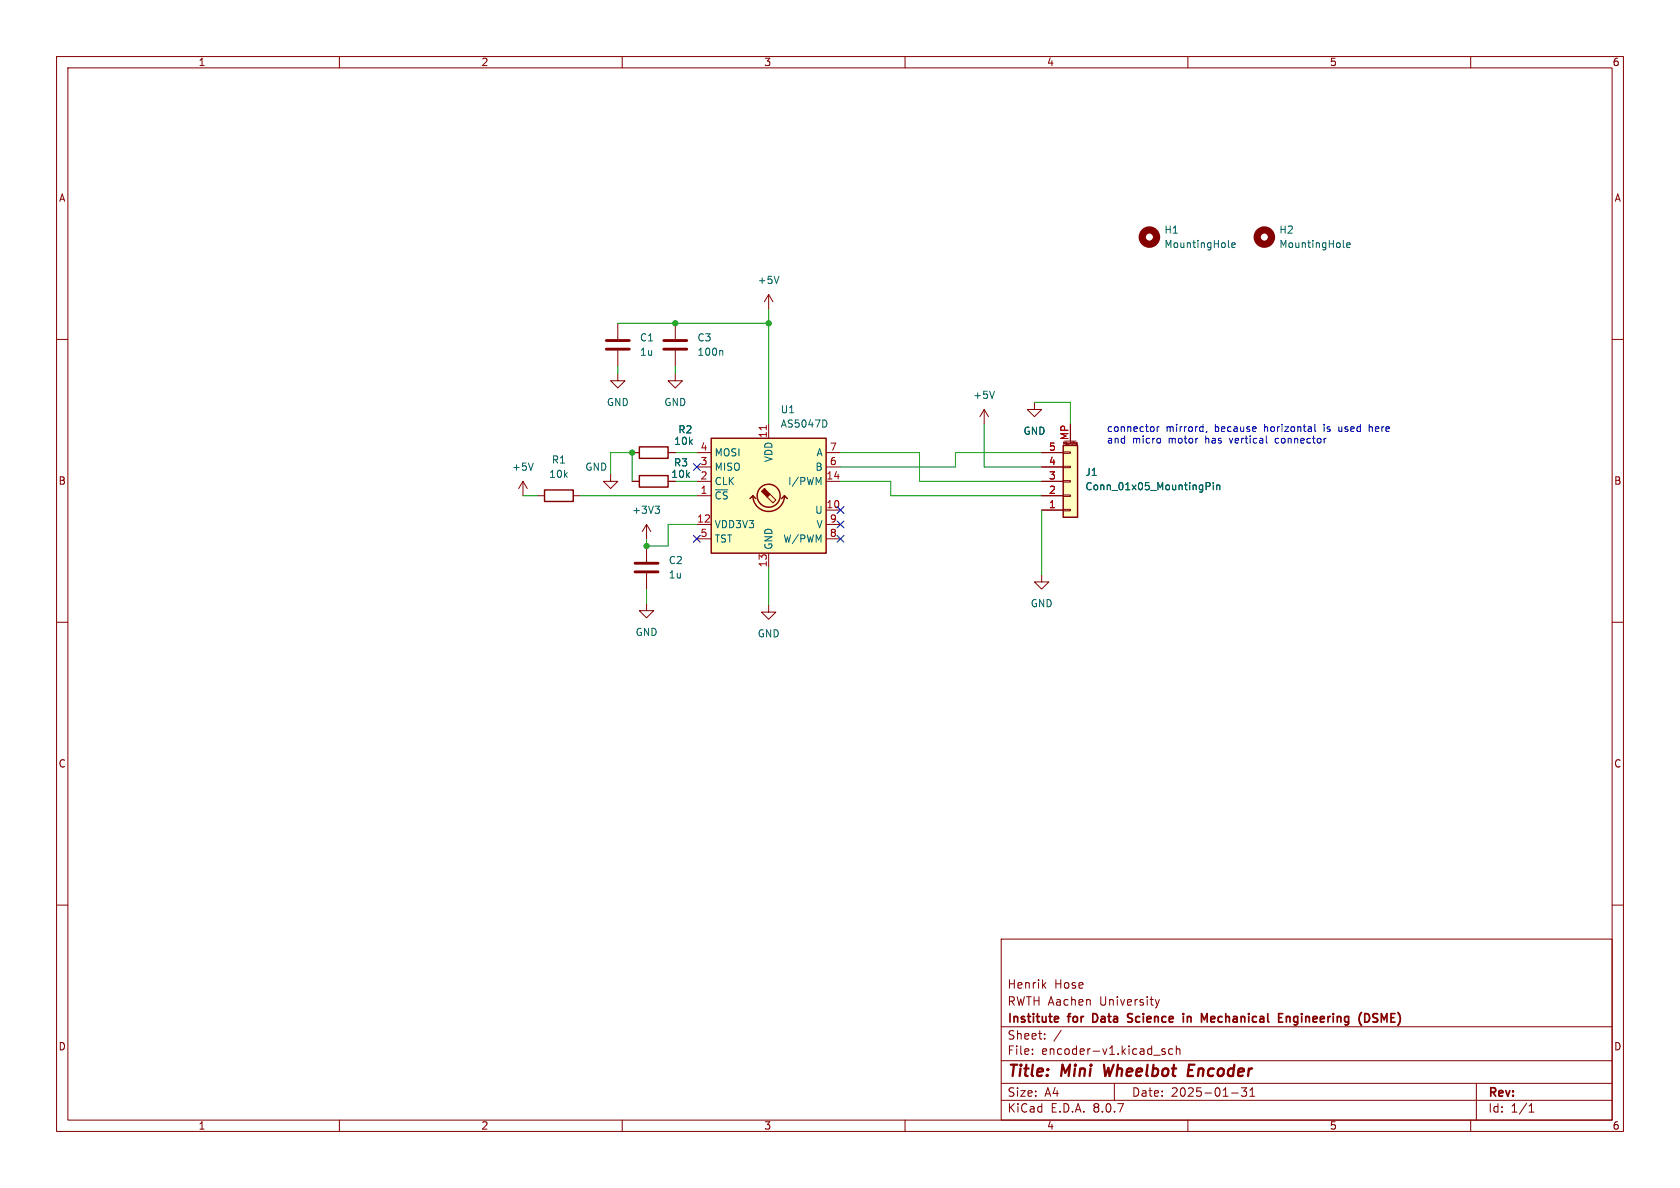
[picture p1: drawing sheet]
<svg xmlns="http://www.w3.org/2000/svg" width="297mm" height="210mm" viewBox="0 0 297 210" stroke-linecap="round" stroke-linejoin="round" font-family="sans-serif">
<g fill="none" stroke="#840000" stroke-width=".18">
<path d="M10 10h277v190h-277zM12 12h273v186h-273zM60 10v2M110 10v2M160 10v2M210 10v2M260 10v2M135.9 52.1l-.8 1.2M135.9 52.1v2.5M135.9 52.1l.8 1.2M10 60h2M174 72.4l-.8 1.3"/>
<path d="M174 72.4v2.5M174 72.4l.8 1.3M182.9 71.1v1.3h1.2l-1.2 1.3-1.3-1.3h1.3M285 60h2M92.5 85.1l-.8 1.3M92.5 85.1v2.5M92.5 85.1l.7 1.3M95 87.6h1.3M101.3 87.6h1.3M107.9 83.8v1.3h1.3l-1.3 1.3-1.2-1.3h1.2M111.8 85.1h1.2M111.8 80h1.2"/>
<path d="M114.3 92.7l-.8 1.3M114.3 92.7v2.6M114.3 96.5v2.8M114.3 92.7l.8 1.3M118.1 85.1h1.3M118.1 80h1.3M10 110h2M114.3 106.7v1.3h1.3l-1.3 1.2-1.3-1.2h1.3M114.3 101.3v2.8M135.9 106.9v1.3h1.3l-1.3 1.3-1.3-1.3h1.3M184.1 101.6v1.3h1.3l-1.3 1.2-1.2-1.2h1.2M285 110h2"/>
<path d="M10 160h2M177 166h108v32h-108zM184.5 174.1l.4 .6M184.9 173.7l-.6 .6M204.2 176.7l.4 1M204.6 177.7l-.1 .4-.3 .1M205 176.7l-.4 1M285 160h2M60 198v2M110 198v2M160 198v2M177 194.5h108"/>
<path d="M177 191.5h108M177 187.5h108M177 181.5h108M182.5 186.3v.1M182.5 185.5v.1M184.7 183.6v.1M184.7 182.8v.1M187.6 182.1l-1.3 2M197 191.5v3M204 186.5h1.1M206 185.5l-.4-.1-.2 .2 .1 .2 .5 .2v.3h-.6M207.3 185.5l-.4-.1-.3 .3v.4l.1 .2h.6"/>
<path d="M208 185.5l.2-.1 .3 .1 .1 .9M208 184.9v1.5M210 198v2M217.7 193.2h1.2M219.5 192.3h.9l-.5 .6 .4 .1v.7l-.2 .1h-.4l-.2-.1M221 193.8h.8M221 192.7l.4-.4v1.5M260 198v2M261 191.5v6.5M270.3 196.6h.9M270.3 195.5l.4-.4v1.5"/>
</g>
<path d="M195.2 188.2l.2 2 .6-1.4M210.1 189.2h.7M211.2 188.2h-1l-.2 2h.9" fill="none" stroke="#840000" stroke-width=".4"/>
<g fill="none" stroke="#840000" stroke-width=".3">
<path d="M186.6 179.7l.5 .1v.2l-.7 .2M193.6 179.2h-.4v1.5h.4M200.2 179.3l-.6-.1-.3 .3 .2 .3 .6 .2M209.2 179.2v.1M209.9 179.7v1M210.5 179.8l-.4-.1-.2 .1M214.6 179.7h-.3l-.2 .2v.7l.5 .1M226.1 179.2h.7M227.4 179.8l.2-.1 .4 .1 .1 .9M227.4 179.7v1M241.6 179.2a.81 .81 0 0 1 .5 .7 .81 .81 0 0 1-.5 .8M243.3 179.2h-.3l-.3 .3 .1 .3 .5 .2"/>
<path d="M187.1 180.6l-.5 .1M199.3 180.6h.8M214.8 180l-.7 .2M226.1 180.7h.7M242.7 180.6l.6 .1"/>
</g>
<circle cx="203.2" cy="41.9" r="1.27" fill="none" stroke="#840000" stroke-width="1.3"/>
<path d="M137.7 48.8l-.4 1.3M217.2 43.6l.1 .2M217.8 43.3l.6-.1-.1-.2-.4-.1-.1 .2v.6h.5M175.8 69.2l-.4 1.2M94.3 81.9l-.5 1.2M115.8 89.5h.8l-.4 .5M116.4 90l.2 .2v.3l-.2 .2" fill="none" stroke="#006464" stroke-width=".18"/>
<path d="M112.3 99.6h4M112.3 101.1h4" fill="none" stroke="#840000" stroke-width=".51"/>
<path d="M113 79h5.1v2h-5.1zM96.3 86.6h5v2h-5zM113 84.1h5.1v2h-5.1z" fill="none" stroke="#840000" stroke-width=".25"/>
<path d="M125.7 77.5h20.3v20.3h-20.3z" fill="#ffffc2"/>
<g fill="none" stroke="#840000" stroke-width=".25">
<path d="M125.7 77.5h20.3v20.3h-20.3zM133.1 87.6a2.79 2.79 0 0 0 2.8 2.8 2.79 2.79 0 0 0 2.8-2.8M133.1 87.6l-.5 .5M133.1 87.6l.5 .5M138.7 87.6l-.5 .5M138.7 87.6l.5 .5"/>
<circle cx="135.9" cy="87.6" r="2.03"/>
</g>
<g fill="none" stroke="#840000" stroke-width=".18">
<path d="M119.4 57.2v2.7M119.4 66v1.3h1.2l-1.2 1.3-1.3-1.3h1.3M119.4 62v2.8M135.9 74.9v2.6M123.2 87.6h2.5M123.2 92.7h2.5M123.2 85.1h2.5M123.2 82.6h2.5M123.2 80h2.5M123.2 95.3h2.5M135.9 97.8v2.5M136.1 87.4l1.1 1-.5 .5-1.1-1"/>
<path d="M146 90.2h2.6M146 92.7h2.6M146 85.1h2.6M146 82.6h2.6M146 80h2.6M146 95.3h2.6"/>
</g>
<path d="M135.1 86.4l1 1-.5 .5-1-1 .5-.5 .2 .1z" fill="#840000" stroke="#840000" stroke-width=".18"/>
<path d="M135.5 75.2v.8" fill="none" stroke="#a90000" stroke-width=".18"/>
<path d="M237.5 43.6l.2 .2M238.1 43.3l.6-.1-.1-.2-.3-.1-.2 .2v.6h.5M127.6 62l.2 .1v.7M145.9 74.3l.3 .5-.3 .6M144.7 85.3l.4-.9v1.3" fill="none" stroke="#006464" stroke-width=".18"/>
<circle cx="223.5" cy="41.9" r="1.27" fill="none" stroke="#840000" stroke-width="1.3"/>
<path d="M117.3 61.7h4.1M117.3 60.2h4.1" fill="none" stroke="#840000" stroke-width=".51"/>
<path d="M188 78.7h2.5v12.7h-2.5z" fill="#ffffc2"/>
<g fill="none" stroke="#840000" stroke-width=".18">
<path d="M109.2 57.2v2.7M109.2 66v1.3h1.3l-1.3 1.3-1.3-1.3h1.3M109.2 62v2.8M188 79.9h1.2v.2h-1.2zM188 78.5v-.4l.2 .3 .1-.3v.4M188.2 78h2M189.2 74.9v3.1M189.5 78.1v.4M189.7 78.2h.1M190.3 78.6h.1M190.3 78.5h.1M190.4 78.3h-.1v.2"/>
<path d="M190.4 78.3h.1M190.4 78.6h.1M190.4 78.3v.3M111.8 85.1h1.2M111.8 80h1.2M118.1 85.1h1.3M118.1 80h1.3M184.1 90.2h3.9M184.1 87.6h3.9M184.1 85.1h3.9M184.1 82.6h3.9M184.1 80h3.9"/>
<path d="M188 82.4h1.2v.3h-1.2zM188 85h1.2v.2h-1.2zM188 87.5h1.2v.3h-1.2zM188 90h1.2v.3h-1.2z"/>
</g>
<path d="M188 78.7h2.5v12.7h-2.5z" fill="none" stroke="#840000" stroke-width=".25"/>
<path d="M213.2 86l.6-.1 .2-.2-.1-.3-.7-.1v1.3M214.5 85.3v.1M214.5 85.7v.9M215.1 85.7v.9M215.1 85.9l.2-.2 .3 .1v.8" fill="none" stroke="#006464" stroke-width=".18"/>
<path d="M107.2 61.7h4.1M107.2 60.2h4.1" fill="none" stroke="#840000" stroke-width=".51"/>
<path d="M203.9 75.5l.1 .2-.1 .5M204.6 75.4v.9M204.9 75.4l-.3 .3M205.1 77.5l.1 .2-.1 .6M213.3 76.2l-.1 .3M223.9 78.3h.1M225.7 77.5l-.3 .2v.4l.3 .2M232.4 75v1.1l.2 .2M236.7 75.4v.7l.2 .2M242.1 75v1.3M242.4 75.4l-.3 .2" fill="none" stroke="#0000c2" stroke-width=".18"/>
<g fill="none" stroke="#009600" stroke-width=".18">
<path d="M109.2 57.2h26.7M135.9 54.6v20.3M109.2 64.8v1.2M119.4 64.8v1.2M174 74.9v7.7h10.1M182.9 71.1h6.3v3.8M92.5 87.6h2.5M102.6 87.6h20.6M107.9 83.8v-3.8h3.9v5.1M119.4 80h3.8M119.4 85.1h3.8M123.2 92.7h-5.1v3.8h-3.8v-1.2"/>
<path d="M148.6 80h14v5.1h21.5M148.6 85.1h8.9v2.5h26.6M184.1 80h-15.2v2.6h-20.3M184.1 90.2v11.4M114.3 104.1v2.6M135.9 100.3v6.6"/>
</g>
<path d="M122.6 81.9l1.2 1.3M122.6 94.6l1.2 1.3M123.8 81.9l-1.2 1.3M123.8 94.6l-1.2 1.3M148 89.6l1.2 1.2M148 92.1l1.2 1.2M148 94.6l1.2 1.3M149.2 89.6l-1.2 1.2M149.2 92.1l-1.2 1.2M149.2 94.6l-1.2 1.3" fill="none" stroke="#000084" stroke-width=".18"/>
<g fill="#009600" stroke="#009600" stroke-width=".18">
<circle cx="119.4" cy="57.2" r=".46"/>
<circle cx="111.8" cy="80" r=".46"/>
<circle cx="114.3" cy="96.5" r=".46"/>
<circle cx="135.9" cy="57.2" r=".46"/>
</g>
<g font-size="2.8" fill="#840000">
<text x="178" y="190.9">Title:</text>
<text x="187.7" y="190.9">Mini</text>
<text x="196" y="190.9">Wheelbot</text>
<text x="211.6" y="190.9">Encoder</text>
</g>
<g font-size="2.1" fill="#840000">
<text x="178" y="178">RWTH Aachen</text>
<text x="178" y="175">Henrik</text>
<text x="186.4" y="175">Hose</text>
<text x="194.5" y="178">University</text>
<text x="178" y="184">Sheet:</text>
<text x="178" y="181.2">Institute</text>
<text x="189" y="181.2">for</text>
<text x="193.8" y="181.2">Data</text>
<text x="200.7" y="181.2">Science</text>
<text x="211" y="181.2">in</text>
<text x="214.9" y="181.2">Mechanical</text>
<text x="229.1" y="181.2">Engineering</text>
<text x="243.9" y="181.2">(DSME)</text>
<text x="178" y="186.7">File:</text>
<text x="184.1" y="186.7">encoder-v1.kicad_sch</text>
<text x="178" y="196.9">KiCad</text>
<text x="178" y="194.1">Size:</text>
<text x="184.7" y="194.1">A4</text>
<text x="185.7" y="196.9">E.D.A.</text>
<text x="193.3" y="196.9">8.0.7</text>
<text x="200" y="194.1">Date:</text>
<text x="207" y="194.1">2025-01-31</text>
<text x="263" y="194.3">Rev:</text>
<text x="263" y="196.9">Id:</text>
<text x="267.1" y="196.9">1/1</text>
</g>
<g font-size="1.8" fill="#840000">
<text x="35" y="11.9">1</text>
<text x="85" y="11.9">2</text>
<text x="135" y="11.9">3</text>
<text x="185" y="11.9">4</text>
<text x="235" y="11.9">5</text>
<text x="285" y="11.9">6</text>
<text x="10.3" y="35.9">A</text>
<text x="285.3" y="35.9">A</text>
<text x="10.3" y="85.9">B</text>
<text x="285.3" y="85.9">B</text>
<text x="10.3" y="135.9">C</text>
<text x="285.3" y="135.9">C</text>
<text x="10.3" y="185.9">D</text>
<text x="285.3" y="185.9">D</text>
<text x="35" y="199.9">1</text>
<text x="85" y="199.9">2</text>
<text x="135" y="199.9">3</text>
<text x="185" y="199.9">4</text>
<text x="235" y="199.9">5</text>
<text x="285" y="199.9">6</text>
</g>
<g font-size="1.8" fill="#006464">
<text x="205.7" y="41.5">H1</text>
<text x="226.1" y="41.5">H2</text>
<text x="205.7" y="44">MountingHole</text>
<text x="226.1" y="44">MountingHole</text>
<text x="133.9" y="50.4">+5V</text>
<text x="113" y="60.6">C1</text>
<text x="113" y="63.1">1u</text>
<text x="123.2" y="60.6">C3</text>
<text x="123.2" y="63.1">100n</text>
<text x="107.2" y="72">GND</text>
<text x="117.3" y="72">GND</text>
<text x="172" y="70.7">+5V</text>
<text x="119.8" y="76.8">R2</text>
<text x="137.9" y="75.8">AS5047D</text>
<text x="137.9" y="73.3">U1</text>
<text x="180.8" y="77.1">GND</text>
<text x="90.4" y="83.4">+5V</text>
<text x="97.5" y="82.1">R1</text>
<text x="103.4" y="83.4">GND</text>
<text x="119.1" y="82.7">R3</text>
<text x="119.1" y="78.8">10k</text>
<text x="126.2" y="83.4">MISO</text>
<text x="126.2" y="80.9">MOSI</text>
<text x="136.8" y="81.8" transform="rotate(-90 136.8 81.8)">VDD</text>
<text x="144.1" y="83.4">B</text>
<text x="144.3" y="80.9">A</text>
<text x="97" y="84.7">10k</text>
<text x="118.6" y="84.7">10k</text>
<text x="126.2" y="88.5">~{CS}</text>
<text x="126.2" y="86">CLK</text>
<text x="139.2" y="86">I/PWM</text>
<text x="191.8" y="84.3">J1</text>
<text x="191.8" y="86.9">Conn_01x05_MountingPin</text>
<text x="111.7" y="91">+3V3</text>
<text x="126.2" y="93.6">VDD3V3</text>
<text x="144" y="91">U</text>
<text x="144.3" y="93.6">V</text>
<text x="118.1" y="99.9">C2</text>
<text x="126.2" y="96.1">TST</text>
<text x="136.8" y="97.3" transform="rotate(-90 136.8 97.3)">GND</text>
<text x="138.4" y="96.1">W/PWM</text>
<text x="118.1" y="102.5">1u</text>
<text x="182.1" y="107.5">GND</text>
<text x="112.3" y="112.6">GND</text>
<text x="133.9" y="112.9">GND</text>
</g>
<g font-size="1.8" fill="#a90000">
<text x="135.6" y="77.5" transform="rotate(-90 135.6 77.5)">11</text>
<text x="189" y="77.9" transform="rotate(-90 189 77.9)">MP</text>
<text x="123.8" y="82.3">3</text>
<text x="123.8" y="79.8">4</text>
<text x="146.6" y="82.3">6</text>
<text x="146.6" y="79.8">7</text>
<text x="185.3" y="82.3">4</text>
<text x="185.3" y="79.8">5</text>
<text x="123.8" y="87.4">1</text>
<text x="123.8" y="84.8">2</text>
<text x="146" y="89.9">10</text>
<text x="146" y="84.8">14</text>
<text x="185.3" y="89.9">1</text>
<text x="185.3" y="87.4">2</text>
<text x="185.3" y="84.8">3</text>
<text x="123.1" y="92.5">12</text>
<text x="123.8" y="95">5</text>
<text x="146.6" y="95">8</text>
<text x="146.6" y="92.5">9</text>
<text x="135.6" y="100.4" transform="rotate(-90 135.6 100.4)">13</text>
</g>
<g font-size="1.8" fill="#0000c2">
<text x="195.6" y="76.4">connector</text>
<text x="206.1" y="76.4">mirrord,</text>
<text x="214.9" y="76.4">because</text>
<text x="223.8" y="76.4">horizontal</text>
<text x="234.5" y="76.4">is</text>
<text x="237.3" y="76.4">used</text>
<text x="242.9" y="76.4">here</text>
<text x="195.6" y="78.5">and</text>
<text x="200.2" y="78.5">micro</text>
<text x="206.7" y="78.5">motor</text>
<text x="213.4" y="78.5">has</text>
<text x="217.9" y="78.5">vertical</text>
<text x="226.1" y="78.5">connector</text>
</g>
<text font-size=".5" fill="#840000" x="187.8" y="78.8">Mounting</text>
</svg>
